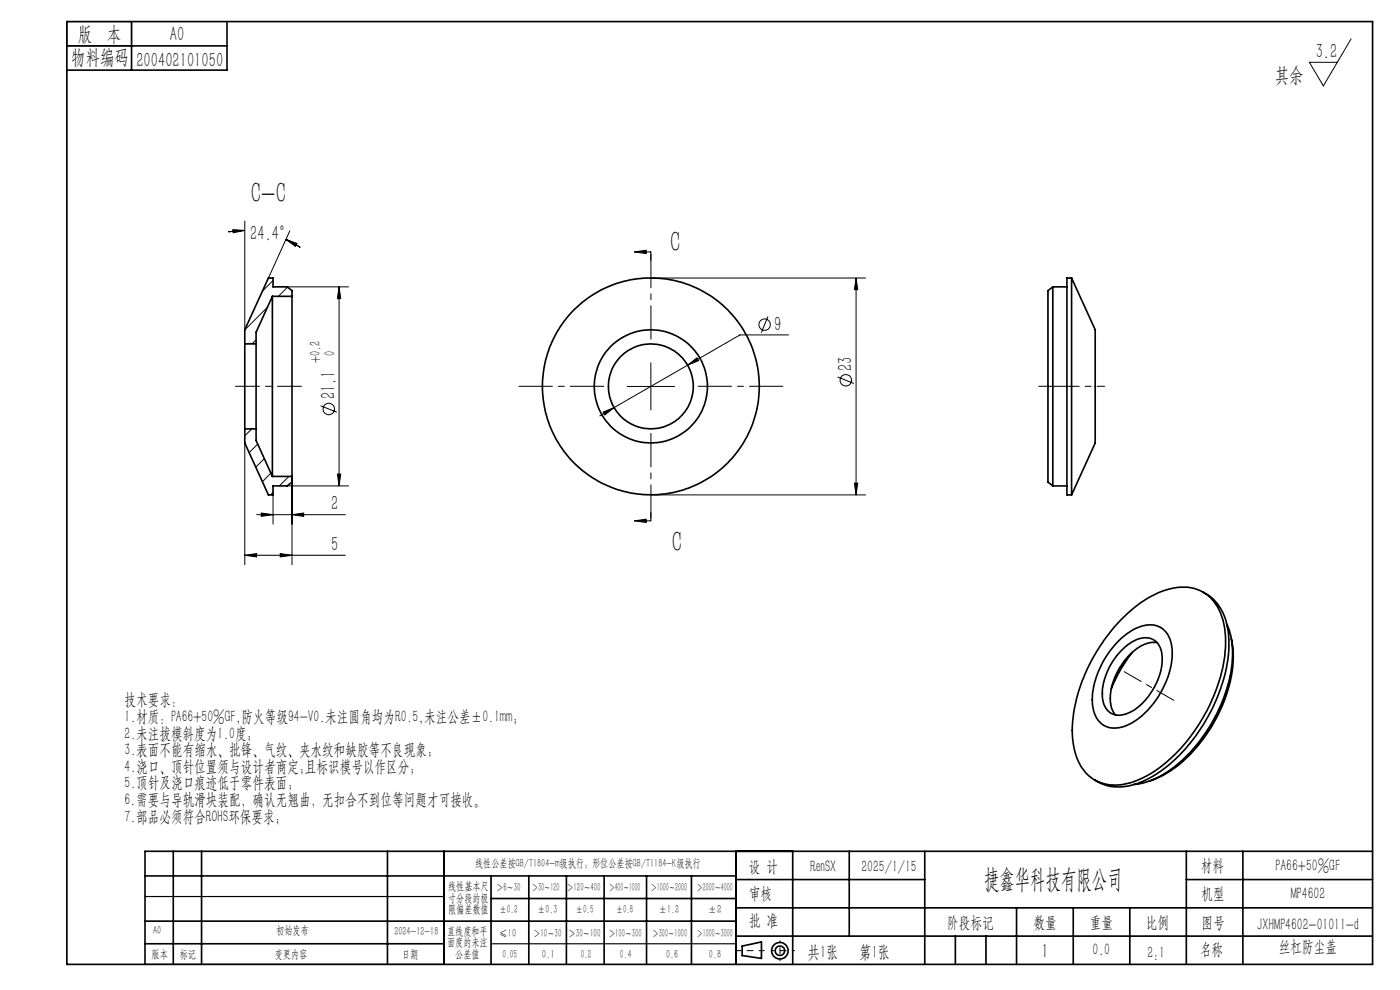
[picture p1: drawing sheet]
<svg xmlns="http://www.w3.org/2000/svg" width="297mm" height="210mm" viewBox="0 0 297 210" stroke-linecap="round" stroke-linejoin="round" font-family="sans-serif">
<g fill="none" stroke="#000" stroke-width=".21">
<path d="M286.6 8.2l-5.9 10-2.9-5h5.9M49.4 48.7l2.5 .2-2.4 .5zM51.9 48.9l-3.5 .3M51.9 46.9v23M57.9 59.5l-2.3 2.3M60.6 50.8l2.4 .8-.3 .7zM60.6 50.8l3.1 1.7M61.5 49l-4.6 10M134.6 53.4h3.5v1.8M134.6 53.4l2.5-.3v.7zM138.1 59h45.5M181.6 59l.4 2.4h-.7z"/>
<path d="M181.6 59v46M54.3 72.1l-.9 .8M56.7 65.2l-4.8 4.8M60.9 60.8h13M61 60.9l-1.9 2M71.9 60.8l.4 2.6h-.7zM71.9 60.8v42.3M138.1 77v10M145.9 77.5l1.9-1.6 .4 .6zM145.9 77.5l-15.6 9M162.9 67.1l-1.4 3.5M167.3 71h-10.3l-11.1 6.5"/>
<path d="M177.7 80l3.5 1.3M51.9 94v25.8M53.4 91l-1.5 1.5M54.7 94.2l-1.9 1.8M56.1 97.3l-1.8 1.8M68 86.1l3.5 1.3M128 87.4l2.3-.9-2 1.5zM130.3 86.5l-3.1 1.7M133.1 82h10M51.9 117.8l2.5-.4v.7zM51.9 117.8h21.4M54.4 109.2h18.9"/>
<path d="M55.4 108.8l2.5 .4-2.5 .3zM57.5 100.4l-1.8 1.8M57.9 105v6.2M57.9 104.4l-.5 .6M59.4 117.4l2.5 .4-2.5 .3zM60.9 103.1h13M61.3 101.1l-2 2M61.9 109.2l2.5-.4v.7zM61.9 101.1v18.7M71.6 100.6h.7l-.4 2.5zM134.6 110.5l2.5-.4v.7zM138.1 108.7v1.8h-3.5"/>
<path d="M138.1 105h45.5M181.3 102.5h.7l-.4 2.5z"/>
<circle cx="162.2" cy="68.9" r="1.2"/>
<circle cx="69.7" cy="86.8" r="1.22"/>
<circle cx="179.4" cy="80.6" r="1.21"/>
</g>
<g fill="none" stroke="#000" stroke-width=".35">
<path d="M14.2 4.6h277v200h-277zM14.2 9.7h34M27.9 4.6v10.3M48.2 4.6v10.3h-34M227.3 59h-1v46h1M227.3 59v46M227.3 59l5 10.9v24.1l-5 11M51.9 72.9v18.1M51.9 72.9h2.4M54.3 72.9v18.1M57.8 62.9v38.2M57.8 62.9l-3.5 7.6v2.4"/>
<path d="M57.8 62.9h4.1M61.9 62.9v38.2M61.9 62.9v-1.2l-1-.9h-3v-1.8h-1l-5 10.9v3M223.3 60.8l-1 .9v40.6l1 .8M223.3 60.8v42.3M223.3 60.8h3M51.9 91v3l5 11h1v-1.9h3l1-.8v-1.2M51.9 91h2.4M54.3 91v2.4l3.5 7.7M57.8 101.1h4.1M223.3 103.1h3M237.7 135.6a9 9 0 0 1 7.3-3 4.9 4.9 0 0 1 3.6 4.8 17.4 17.4 0 0 1-4.6 12.6 10.6 10.6 0 0 1-7.9 4.4 4.9 4.9 0 0 1-4.3-4.8 18.3 18.3 0 0 1 5.9-14z"/>
<path d="M237.8 138.1a7 7 0 0 1 5.9-2.7 4 4 0 0 1 2.9 4.4 13.8 13.8 0 0 1-7 11.4 3.6 3.6 0 0 1-5.4-1.8 11.3 11.3 0 0 1 1.9-9.2zM238.2 131a20.2 20.2 0 0 1 12.2-6.4 8.4 8.4 0 0 1 8.9 6.6 25.5 25.5 0 0 1-1.8 16.5 34.6 34.6 0 0 1-14.4 17 11.5 11.5 0 0 1-10.4 1 9.9 9.9 0 0 1-5-8 29.2 29.2 0 0 1 3.3-16.6 37.7 37.7 0 0 1 7.2-10.1zM240.2 138.4l-2.3 3.3-2.1 4.3M245.5 136.3a6.4 6.4 0 0 0-5.4 2.2 13.4 13.4 0 0 0-4.4 11l.3 1.2 .6 1M255.2 125.6a10.3 10.3 0 0 1 5.4 8.4 31.1 31.1 0 0 1-5 19.1 31.2 31.2 0 0 1-13.3 12.7 10.4 10.4 0 0 1-10.1-.4M260.2 132.4a18.5 18.5 0 0 1 .4 12.6 34 34 0 0 1-13.1 18.8l-.4 .3a14.6 14.6 0 0 1-6.5 2.3M261.2 135.5a25.1 25.1 0 0 1-3.1 16.8 27.4 27.4 0 0 1-13.2 13l-1.1 .4M30.8 195.4h125.4M30.8 185.8h125.4M36.8 180.6v24M42.8 180.6v24M82.2 180.6v24"/>
<path d="M94.2 180.6v24M104.2 185.8v18.8M104.2 190.6h52M112.2 185.8v18.8M120.2 185.8v18.8M128.2 185.8v18.8M137.2 185.8v18.8M146.7 185.8v18.8M156.2 180.6v24M156.2 186.6h40M156.2 198.6h135M156.2 192.6h135"/>
<path d="M168.2 180.6v24M180.2 180.6v18M196.2 180.6v24M202.7 198.6v6M209.2 198.6v6M215.7 192.6v12M227.7 192.6v12M239.7 192.6v12M251.7 186.6h39.5M251.7 180.6v24M263.7 180.6v24M291.2 180.6h-260.4v24"/>
<path d="M30.8 200.2h63.4M157.4 200.7l4.1-.9v3.5l-4.1-.6z"/>
<circle cx="138.1" cy="82" r="23"/>
<circle cx="138.1" cy="82" r="9"/>
<circle cx="138.1" cy="82" r="12"/>
<circle cx="165.5" cy="201.7" r="1.74"/>
<circle cx="165.5" cy="201.7" r="1"/>
</g>
<path d="M49.9 81.9h14" fill="none" stroke="#000" stroke-width=".21" stroke-dasharray="15.2 1.3 1.3 1.3" stroke-dashoffset="10.1"/>
<path d="M138.1 71.9v-18M128.1 81.9h-18M138.1 91.9v18M148.1 81.9h18" fill="none" stroke="#000" stroke-width=".21" stroke-dasharray="15.2 1.3 1.3 1.3" stroke-dashoffset="8.1"/>
<path d="M223.3 81.9h-3M226.3 81.9h-3M227.3 81.9h-1" fill="none" stroke="#000" stroke-width=".21" stroke-dasharray="15.2 1.3 1.3 1.3"/>
<path d="M227.3 81.9h7" fill="none" stroke="#000" stroke-width=".21" stroke-dasharray="15.2 1.3 1.3 1.3" stroke-dashoffset="13.6"/>
<path d="M238.5 142.5l10.5 6.1" fill="none" stroke="#000" stroke-width=".21" stroke-dasharray="15.2 1.3 1.3 1.3" stroke-dashoffset="11.1"/>
<path d="M162.1 201.7h-6" fill="none" stroke="#000" stroke-width=".21" stroke-dasharray="15.2 1.3 1.3 1.3" stroke-dashoffset="14.1"/>
<path d="M168.5 201.7h-4.8" fill="none" stroke="#000" stroke-width=".21" stroke-dasharray="15.2 1.3 1.3 1.3" stroke-dashoffset="14.7"/>
<path d="M165.5 199.6v4.2" fill="none" stroke="#000" stroke-width=".21" stroke-dasharray="15.2 1.3 1.3 1.3" stroke-dashoffset="15"/>
<path d="M14.2 4.6h13.7v5.1h-13.7zM30.8 190.2h63.4M30.8 204.6h63.4M104.2 200.2h52" fill="none" stroke="#000" stroke-width=".25"/>
<g fill="#000">
<path d="M134.6 53.4l2.5-.3v.7zM134.6 110.5l2.5-.4v.7z"/>
<path d="M181.6 59l.4 2.4h-.7zM181.3 102.5h.7l-.4 2.5zM71.9 60.8l.4 2.6h-.7zM71.6 100.6h.7l-.4 2.5z"/>
<path d="M128 87.4l.3 .6 2-1.5zM145.9 77.5l2.3-1-.4-.6zM60.6 50.8l2.4 .8-.3 .7zM49.4 48.7l2.5 .2-2.4 .5zM51.9 117.8l2.5-.4v.7zM59.4 117.4l2.5 .4-2.5 .3zM55.4 108.8l2.5 .4-2.5 .3zM61.9 109.2l2.5-.4v.7z"/>
</g>
<g font-size="6.3">
<text x="53.2" y="43.1">C-C</text>
<text x="142.2" y="53.4">C</text>
<text x="142.5" y="117.2">C</text>
</g>
<text font-size="5.6" x="208.8" y="188.3">捷鑫华科技有限公司</text>
<g font-size="4.4">
<text x="16.5" y="8.6">版 本</text>
<text x="36.1" y="8.6">A0</text>
<text x="15.1" y="13.7">物料编码</text>
<text x="28.9" y="14.2">200402101050</text>
<text x="270.4" y="17.3">其余</text>
<text x="279.1" y="12.3">3.2</text>
<text x="53.1" y="51">24.4°</text>
<text x="164.2" y="70.2">9</text>
<text x="180.8" y="78.6" transform="rotate(-90 180.8 78.6)">23</text>
<text x="71.1" y="84.7" transform="rotate(-90 71.1 84.7)">21.1</text>
<text x="70.2" y="108.3">2</text>
<text x="70.2" y="116.9">5</text>
<text x="221" y="203.2">1</text>
</g>
<g font-size="3.8">
<text x="171.3" y="203.2">共1张</text>
<text x="182.3" y="203.2">第1张</text>
</g>
<g font-size="3.5">
<text x="26.4" y="149.6">技术要求:</text>
<text x="26.4" y="153.1">1.材质：PA66+50%GF,防火等级94-V0.未注圆角均为R0.5,未注公差±0.1mm；</text>
<text x="26.4" y="156.7">2.未注拔模斜度为1.0度；</text>
<text x="26.4" y="160.2">3.表面不能有缩水、批锋、气纹、夹水纹和缺胶等不良现象；</text>
<text x="26.4" y="163.7">4.浇口、顶针位置须与设计者商定;且标识模号以作区分；</text>
<text x="26.4" y="167.2">5.顶针及浇口痕迹低于零件表面;</text>
<text x="26.4" y="170.8">6.需要与导轨滑块装配，确认无翘曲，无扣合不到位等问题才可接收。</text>
<text x="26.4" y="174.3">7.部品必须符合ROHS环保要求；</text>
<text x="158.9" y="184.9">设 计</text>
<text x="171.9" y="184.9">RenSX</text>
<text x="182.7" y="184.9">2025/1/15</text>
<text x="254.7" y="184.7">材料</text>
<text x="270.6" y="184.7">PA66+50%GF</text>
<text x="158.9" y="190.8">审核</text>
<text x="254.9" y="190.7">机型</text>
<text x="273.8" y="190.8">MP4602</text>
<text x="158.9" y="196.5">批 准</text>
<text x="200.9" y="196.9">阶段标记</text>
<text x="219.3" y="196.9">数量</text>
<text x="231.2" y="196.9">重量</text>
<text x="243.1" y="196.9">比例</text>
<text x="254.9" y="196.9">图号</text>
<text x="266.7" y="197.3">JXHMP4602-01011-d</text>
<text x="231.8" y="202.5">0.0</text>
<text x="243.4" y="203.2">2:1</text>
<text x="254.5" y="202.5">名称</text>
<text x="271.3" y="201.8">丝杠防尘盖</text>
</g>
<g font-size="3.1">
<text x="68" y="77.1" transform="rotate(-90 68 77.1)">+0.2</text>
<text x="71.1" y="75.5" transform="rotate(-90 71.1 75.5)">0</text>
</g>
<g font-size="2.5">
<text x="100.8" y="184">线性公差按GB/T1804-m级执行；形位公差按GB/T1184-K级执行</text>
<text x="95.1" y="188.8">线性基本尺</text>
<text x="95.1" y="191.3">寸分段的极</text>
<text x="105.3" y="189.1">＞6～30</text>
<text x="112.9" y="189.1">＞30～120</text>
<text x="120.2" y="188.9">＞120～400</text>
<text x="129.2" y="188.9">＞400～1000</text>
<text x="138.1" y="189.1">＞1000～2000</text>
<text x="147.8" y="189.1">＞2000～4000</text>
<text x="95.1" y="193.8">限偏差数值</text>
<text x="105.9" y="193.8">±0.2</text>
<text x="114.1" y="193.8">±0.3</text>
<text x="122.2" y="193.8">±0.5</text>
<text x="130.7" y="193.8">±0.8</text>
<text x="139.8" y="193.8">±1.2</text>
<text x="150.2" y="193.8">±2</text>
<text x="32.2" y="203.2">版本</text>
<text x="32.5" y="198.2">A0</text>
<text x="38.1" y="203.2">标记</text>
<text x="58.3" y="203.2">变更内容</text>
<text x="58.6" y="198.2">初始发布</text>
<text x="83.7" y="198.3">2024-12-18</text>
<text x="85.3" y="203.2">日期</text>
<text x="94.8" y="198.3">直线度和平</text>
<text x="94.8" y="200.7">面度的未注</text>
<text x="96.6" y="203.2">公差值</text>
<text x="105.9" y="198.7">≤10</text>
<text x="106.6" y="203.2">0.05</text>
<text x="113.2" y="198.7">＞10～30</text>
<text x="115" y="203.2">0.1</text>
<text x="120.6" y="198.7">＞30～100</text>
<text x="123.2" y="203.2">0.2</text>
<text x="129.1" y="198.7">＞100～300</text>
<text x="131.5" y="203.2">0.4</text>
<text x="138.4" y="198.7">＞300～1000</text>
<text x="141.3" y="203.2">0.6</text>
<text x="147.8" y="198.7">＞1000～3000</text>
<text x="150.4" y="203.2">0.8</text>
</g>
</svg>
